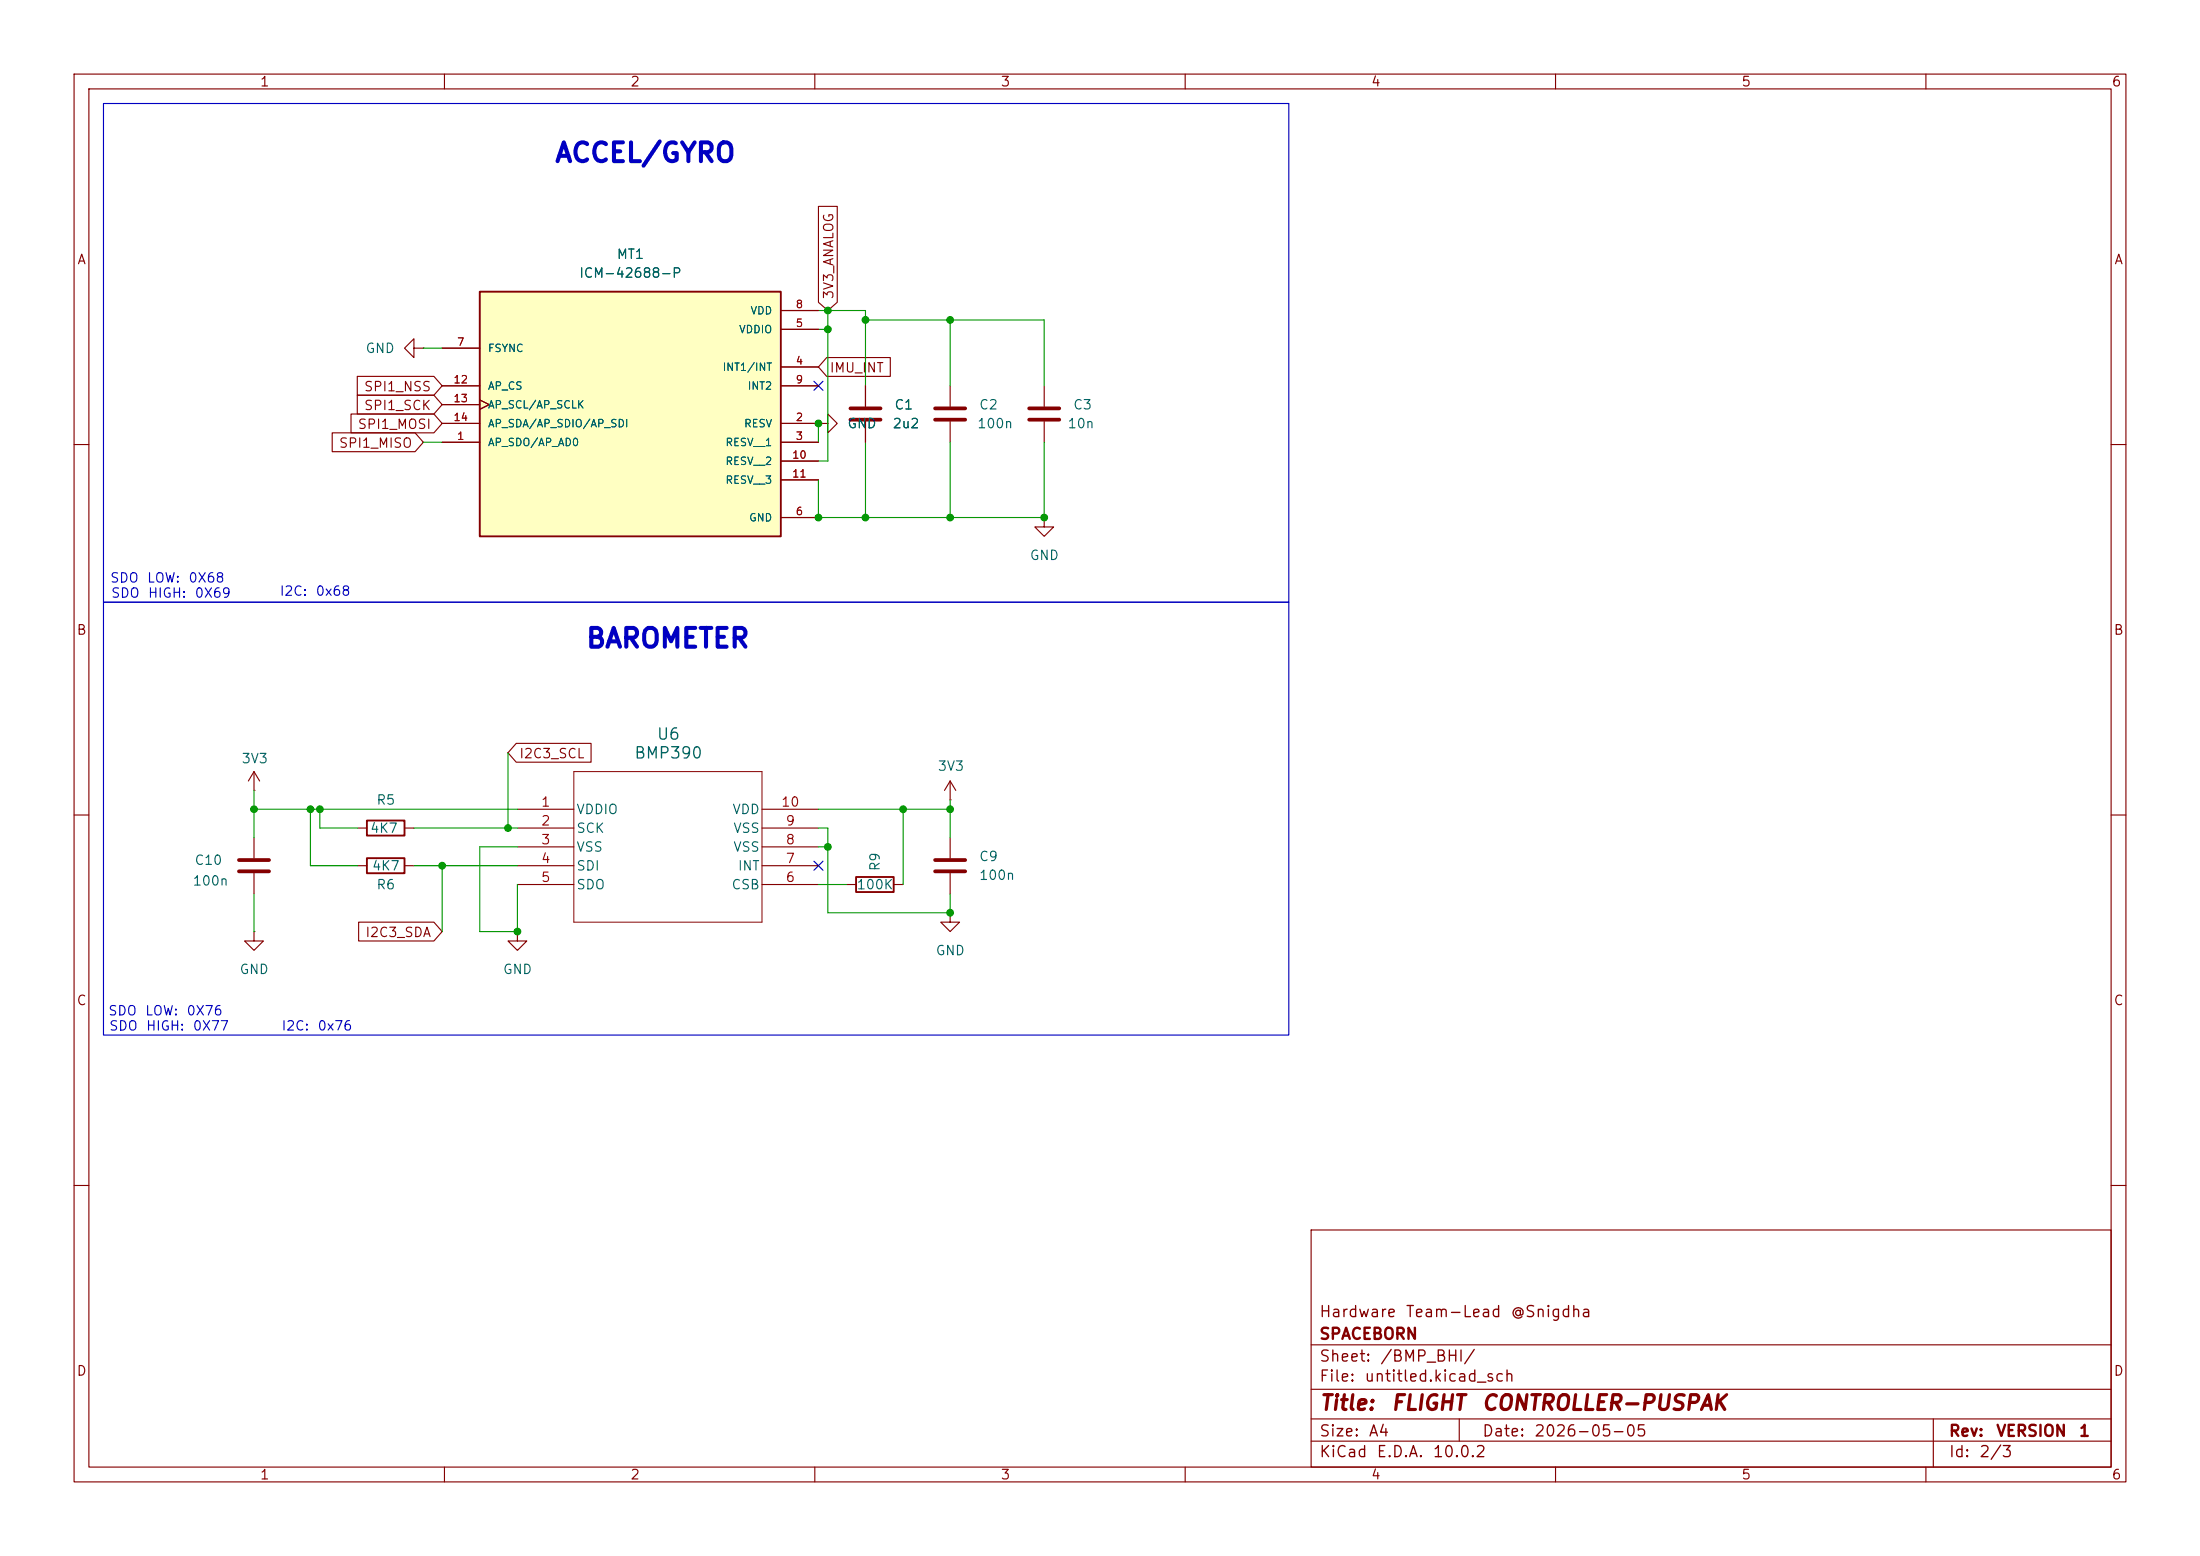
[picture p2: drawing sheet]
<svg xmlns="http://www.w3.org/2000/svg" width="297mm" height="210mm" viewBox="0 0 297 210" stroke-linecap="round" stroke-linejoin="round" font-family="sans-serif">
<g fill="none" stroke="#840000" stroke-width=".15">
<path d="M10 10h277v190h-277zM12 12h273v186h-273zM60 10v2M110 10v2M160 10v2M210 10v2M260 10v2M10 60h2M285 60h2M10 110h2M69.8 109.2h7.7M69.8 111.8h7.7"/>
<path d="M69.8 116.8h7.7M69.8 119.4h7.7M69.8 114.3h7.7M102.9 109.2h7.6M102.9 111.8h7.6M102.9 116.8h7.6M102.9 119.4h7.6M102.9 114.3h7.6M128.3 113v2.8M128.3 117.9v2.8M285 110h2M69.8 125.7v1.3h1.3l-1.3 1.3-1.2-1.3h1.2"/>
<path d="M69.8 125.7h.1M10 160h2M177 166h108v32h-108zM285 160h2M60 198v2M110 198v2M160 198v2M177 194.5h108M177 191.5h108M177 187.5h108M177 181.5h108M197 191.5v3"/>
<path d="M210 198v2M260 198v2M261 191.5v6.5"/>
</g>
<path d="M126.2 116.1h4.1M126.2 117.6h4.1" fill="none" stroke="#840000" stroke-width=".51"/>
<path d="M77.5 104.1h25.4v20.4h-25.4z" fill="none" stroke="#840000" stroke-width=".14"/>
<path d="M64.8 39.4h40.6v33h-40.6z" fill="#ffffc2"/>
<path d="M64.8 39.4h40.6v33h-40.6zM49.5 110.7h5.1v2.1h-5.1zM49.5 115.8h5.1v2.1h-5.1zM115.6 118.4h5v2h-5z" fill="none" stroke="#840000" stroke-width=".25"/>
<g fill="none" stroke="#840000" stroke-width=".15">
<path d="M110.5 27.9h2.5v12.9l-1.2 1.1-1.3-1.1zM44.8 58.4h11.2l1.1 1.3-1.1 1.3h-11.2zM47.4 55.9h11.2l1.1 1.3-1.1 1.2h-11.2zM48.2 50.8h10.4l1.1 1.3-1.1 1.2h-10.4zM48.2 53.3h10.4l1.1 1.3-1.1 1.3h-10.4zM55.9 47v-1.3l-1.3 1.3 1.3 1.3v-1.3h1.2M57.1 47h.1M59.7 59.7h5.1M59.7 57.2h5.1M59.7 47h5.1M59.7 52.1h5.1M59.7 54.6h5.1"/>
<path d="M64.8 54l1.2 .6-1.2 .6M105.4 59.7h5.1M105.4 57.2h5.1M105.4 49.5h5.1M105.4 44.5h5.1M105.4 41.9h5.1M105.4 52.1h5.1M110.5 57.2h1.3v-1.3l1.2 1.3-1.2 1.2v-1.2M110.5 57.2h.1M111.6 48.3h8.6v2.5h-8.6l-1.1-1.3zM116.8 52.1v2.8M116.8 56.9v2.8"/>
<path d="M128.3 52.1v2.8M128.3 56.9v2.8M141 52.1v2.8M141 56.9v2.8M105.4 69.9h5.1M105.4 62.2h5.1M105.4 64.8h5.1M141 69.9v1.2h1.2l-1.2 1.3-1.3-1.3h1.3M141 69.9h.1M34.3 106.7h.1M34.3 104.1l-.8 1.3M34.3 104.1l.8 1.3"/>
<path d="M34.3 104.1v2.6M34.3 113v2.8M34.3 117.9v2.8M48.3 111.8h1.2M48.3 116.8h1.2M54.6 111.8h1.3M54.6 116.8h1.3M69.7 100.3h10.1v2.6h-10.1l-1.1-1.3zM114.3 119.4h1.3M120.6 119.4h1.3M128.3 108h.1M128.3 105.4l-.8 1.3"/>
<path d="M128.3 105.4l.7 1.3M128.3 105.4v2.6M34.3 125.7v1.3h1.3l-1.3 1.3-1.3-1.3h1.3M34.3 125.7h.1M48.4 124.5h10.2l1.1 1.2-1.1 1.3h-10.2zM128.3 123.2v1.3h1.2l-1.2 1.2-1.3-1.2h1.3M128.3 123.2h.1"/>
</g>
<path d="M114.8 55.1h4.1M114.8 56.6h4.1M126.2 55.1h4.1M126.2 56.6h4.1M138.9 55.1h4.1M138.9 56.6h4.1M32.3 116.1h4M32.3 117.6h4" fill="none" stroke="#840000" stroke-width=".51"/>
<g fill="none" stroke="#009600" stroke-width=".15">
<path d="M57.1 47h2.6M57.1 59.7h2.6M110.5 57.2v2.5M110.5 41.9h6.3v10.2M110.5 44.5h1.3M111.8 41.9v20.3h-1.3M116.8 43.2h24.2v8.9M116.8 59.7v10.2M128.3 43.2v8.9M128.3 59.7v10.2M141 59.7v10.2h-30.5v-5.1M34.3 109.2h35.5"/>
<path d="M34.3 106.7v6.3M41.9 109.2v7.6h6.4M43.2 109.2v2.6h5.1M55.9 111.8h13.9M55.9 116.8h13.9M59.7 116.8v8.9M68.6 101.6v10.2M69.8 114.3h-5v11.4h5v-6.3M110.5 111.8h1.3v11.4h16.5v-2.5M110.5 109.2h17.8M110.5 114.3h1.3M110.5 119.4h3.8"/>
<path d="M121.9 109.2v10.2M128.3 108v5M34.3 120.7v5"/>
</g>
<path d="M109.9 51.5l1.2 1.2M111.1 51.5l-1.2 1.2M109.9 116.2l1.2 1.2M111.1 116.2l-1.2 1.2" fill="none" stroke="#000084" stroke-width=".15"/>
<path d="M14 14h160v67.3h-160zM14 81.3h160v58.4h-160z" fill="none" stroke="#0000c2" stroke-width=".15"/>
<g fill="#009600" stroke="#009600" stroke-width=".14">
<circle cx="68.6" cy="111.8" r=".46"/>
<circle cx="69.8" cy="125.7" r=".46"/>
<circle cx="59.7" cy="116.8" r=".46"/>
<circle cx="43.2" cy="109.2" r=".46"/>
<circle cx="34.3" cy="109.2" r=".46"/>
<circle cx="41.9" cy="109.2" r=".46"/>
<circle cx="128.3" cy="123.2" r=".46"/>
<circle cx="111.8" cy="114.3" r=".46"/>
<circle cx="116.8" cy="43.2" r=".46"/>
<circle cx="111.8" cy="41.9" r=".46"/>
<circle cx="128.3" cy="43.2" r=".46"/>
<circle cx="141" cy="69.9" r=".46"/>
<circle cx="111.8" cy="44.5" r=".46"/>
<circle cx="110.5" cy="57.2" r=".46"/>
<circle cx="116.8" cy="69.9" r=".46"/>
<circle cx="110.5" cy="69.9" r=".46"/>
<circle cx="121.9" cy="109.2" r=".46"/>
<circle cx="128.3" cy="109.2" r=".46"/>
<circle cx="128.3" cy="69.9" r=".46"/>
</g>
<g font-size="2.5" fill="#0000c2">
<text x="74.8" y="22.5">ACCEL/GYRO</text>
<text x="79" y="88.1">BAROMETER</text>
</g>
<g font-size="2" fill="#840000">
<text x="178" y="190.8">Title:</text>
<text x="187.7" y="190.8">FLIGHT</text>
<text x="199.9" y="190.8">CONTROLLER-PUSPAK</text>
</g>
<g font-size="1.5" fill="#006464">
<text x="88.6" y="100.2">U6</text>
<text x="85.5" y="102.8">BMP390</text>
</g>
<g font-size="1.5" fill="#840000">
<text x="178" y="178.2">Hardware</text>
<text x="189.7" y="178.2">Team-Lead</text>
<text x="203.8" y="178.2">@Snigdha</text>
<text x="178" y="184.2">Sheet:</text>
<text x="178" y="181.2">SPACEBORN</text>
<text x="186.2" y="184.2">/BMP_BHI/</text>
<text x="178" y="186.9">File:</text>
<text x="184.1" y="186.9">untitled.kicad_sch</text>
<text x="178" y="197.1">KiCad</text>
<text x="178" y="194.3">Size:</text>
<text x="184.7" y="194.3">A4</text>
<text x="185.7" y="197.1">E.D.A.</text>
<text x="193.3" y="197.1">10.0.2</text>
<text x="200" y="194.3">Date:</text>
<text x="207" y="194.3">2026-05-05</text>
<text x="263" y="194.3">Rev:</text>
<text x="263" y="197.1">Id:</text>
<text x="267.1" y="197.1">2/3</text>
<text x="269.4" y="194.3">VERSION</text>
<text x="280.6" y="194.3">1</text>
</g>
<g font-size="1.3" fill="#840000">
<text x="35" y="12">1</text>
<text x="85" y="12">2</text>
<text x="135" y="12">3</text>
<text x="185" y="12">4</text>
<text x="235" y="12">5</text>
<text x="285" y="12">6</text>
<text x="10.3" y="36">A</text>
<text x="285.3" y="36">A</text>
<text x="112.8" y="40.5" transform="rotate(-90 112.8 40.5)">3V3_ANALOG</text>
<text x="49" y="53.1">SPI1_NSS</text>
<text x="111.9" y="50.6">IMU_INT</text>
<text x="48.2" y="58.2">SPI1_MOSI</text>
<text x="49" y="55.7">SPI1_SCK</text>
<text x="45.7" y="60.8">SPI1_MISO</text>
<text x="10.3" y="86">B</text>
<text x="285.3" y="86">B</text>
<text x="70" y="102.7">I2C3_SCL</text>
<text x="49.2" y="126.8">I2C3_SDA</text>
<text x="10.3" y="136">C</text>
<text x="285.3" y="136">C</text>
<text x="10.3" y="186">D</text>
<text x="285.3" y="186">D</text>
<text x="35" y="200">1</text>
<text x="85" y="200">2</text>
<text x="135" y="200">3</text>
<text x="185" y="200">4</text>
<text x="235" y="200">5</text>
<text x="285" y="200">6</text>
</g>
<g font-size="1.3" fill="#006464">
<text x="83.2" y="35.3">MT1</text>
<text x="78.1" y="37.8">ICM-42688-P</text>
<text x="49.3" y="48">GND</text>
<text x="114.3" y="58.1">GND</text>
<text x="120.4" y="58.1">2u2</text>
<text x="120.7" y="55.6">C1</text>
<text x="131.8" y="58.1">100n</text>
<text x="132.1" y="55.6">C2</text>
<text x="144" y="58.1">10n</text>
<text x="144.8" y="55.6">C3</text>
<text x="138.9" y="75.9">GND</text>
<text x="32.5" y="103.3">3V3</text>
<text x="126.5" y="104.3">3V3</text>
<text x="49.9" y="112.7">4K7</text>
<text x="50.7" y="108.9">R5</text>
<text x="77.7" y="110.2">VDDIO</text>
<text x="77.7" y="112.7">SCK</text>
<text x="98.8" y="110.2">VDD</text>
<text x="98.9" y="112.7">VSS</text>
<text x="25.9" y="119.8">100n</text>
<text x="26.2" y="117">C10</text>
<text x="50.1" y="117.8">4K7</text>
<text x="77.7" y="117.8">SDI</text>
<text x="77.7" y="115.3">VSS</text>
<text x="98.9" y="115.3">VSS</text>
<text x="99.5" y="117.8">INT</text>
<text x="119.1" y="117.7" transform="rotate(-90 119.1 117.7)">R9</text>
<text x="132.1" y="116.5">C9</text>
<text x="132.1" y="119.1">100n</text>
<text x="50.7" y="120.4">R6</text>
<text x="77.7" y="120.4">SDO</text>
<text x="98.7" y="120.4">CSB</text>
<text x="115.6" y="120.4">100K</text>
<text x="32.3" y="131.8">GND</text>
<text x="67.8" y="131.8">GND</text>
<text x="126.2" y="129.2">GND</text>
</g>
<g font-size="1.3" fill="#0000c2">
<text x="14.8" y="78.9">SDO</text>
<text x="14.9" y="81">SDO</text>
<text x="19.8" y="78.9">LOW:</text>
<text x="19.9" y="81">HIGH:</text>
<text x="25.3" y="78.9">0X68</text>
<text x="26.2" y="81">0X69</text>
<text x="37.7" y="80.7">I2C:</text>
<text x="42.5" y="80.7">0x68</text>
<text x="14.5" y="137.4">SDO</text>
<text x="19.5" y="137.4">LOW:</text>
<text x="25.1" y="137.4">0X76</text>
<text x="14.6" y="139.4">SDO</text>
<text x="19.6" y="139.4">HIGH:</text>
<text x="25.9" y="139.4">0X77</text>
<text x="37.9" y="139.4">I2C:</text>
<text x="42.8" y="139.4">0x76</text>
</g>
<g font-size="1.3" fill="#a90000">
<text x="73" y="109.2">1</text>
<text x="73" y="111.7">2</text>
<text x="105.4" y="109.2">10</text>
<text x="106" y="111.7">9</text>
<text x="73" y="116.8">4</text>
<text x="73" y="119.4">5</text>
<text x="73" y="114.3">3</text>
<text x="106" y="119.4">6</text>
<text x="106" y="116.8">7</text>
<text x="106" y="114.3">8</text>
</g>
<g font-size="1" fill="#a90000">
<text x="107.3" y="41.8">8</text>
<text x="61.6" y="46.9">7</text>
<text x="107.3" y="44.4">5</text>
<text x="61.1" y="52">12</text>
<text x="107.3" y="49.5">4</text>
<text x="107.3" y="52">9</text>
<text x="61.1" y="54.5">13</text>
<text x="61.1" y="57.1">14</text>
<text x="61.6" y="59.6">1</text>
<text x="107.3" y="57.1">2</text>
<text x="107.3" y="59.6">3</text>
<text x="106.9" y="62.2">10</text>
<text x="106.9" y="64.7">11</text>
<text x="107.3" y="69.8">6</text>
</g>
<g font-size="1" fill="#006464">
<text x="65.8" y="47.8">FSYNC</text>
<text x="99.7" y="45.2">VDDIO</text>
<text x="101.2" y="42.7">VDD</text>
<text x="65.8" y="52.8">AP_CS</text>
<text x="97.5" y="50.3">INT1/INT</text>
<text x="100.9" y="52.8">INT2</text>
<text x="65.8" y="55.4">AP_SCL/AP_SCLK</text>
<text x="65.8" y="57.9">AP_SDA/AP_SDIO/AP_SDI</text>
<text x="100.4" y="57.9">RESV</text>
<text x="65.8" y="60.5">AP_SDO/AP_AD0</text>
<text x="97.9" y="60.5">RESV__1</text>
<text x="97.9" y="63">RESV__2</text>
<text x="97.9" y="65.5">RESV__3</text>
<text x="101" y="70.6">GND</text>
</g>
</svg>
